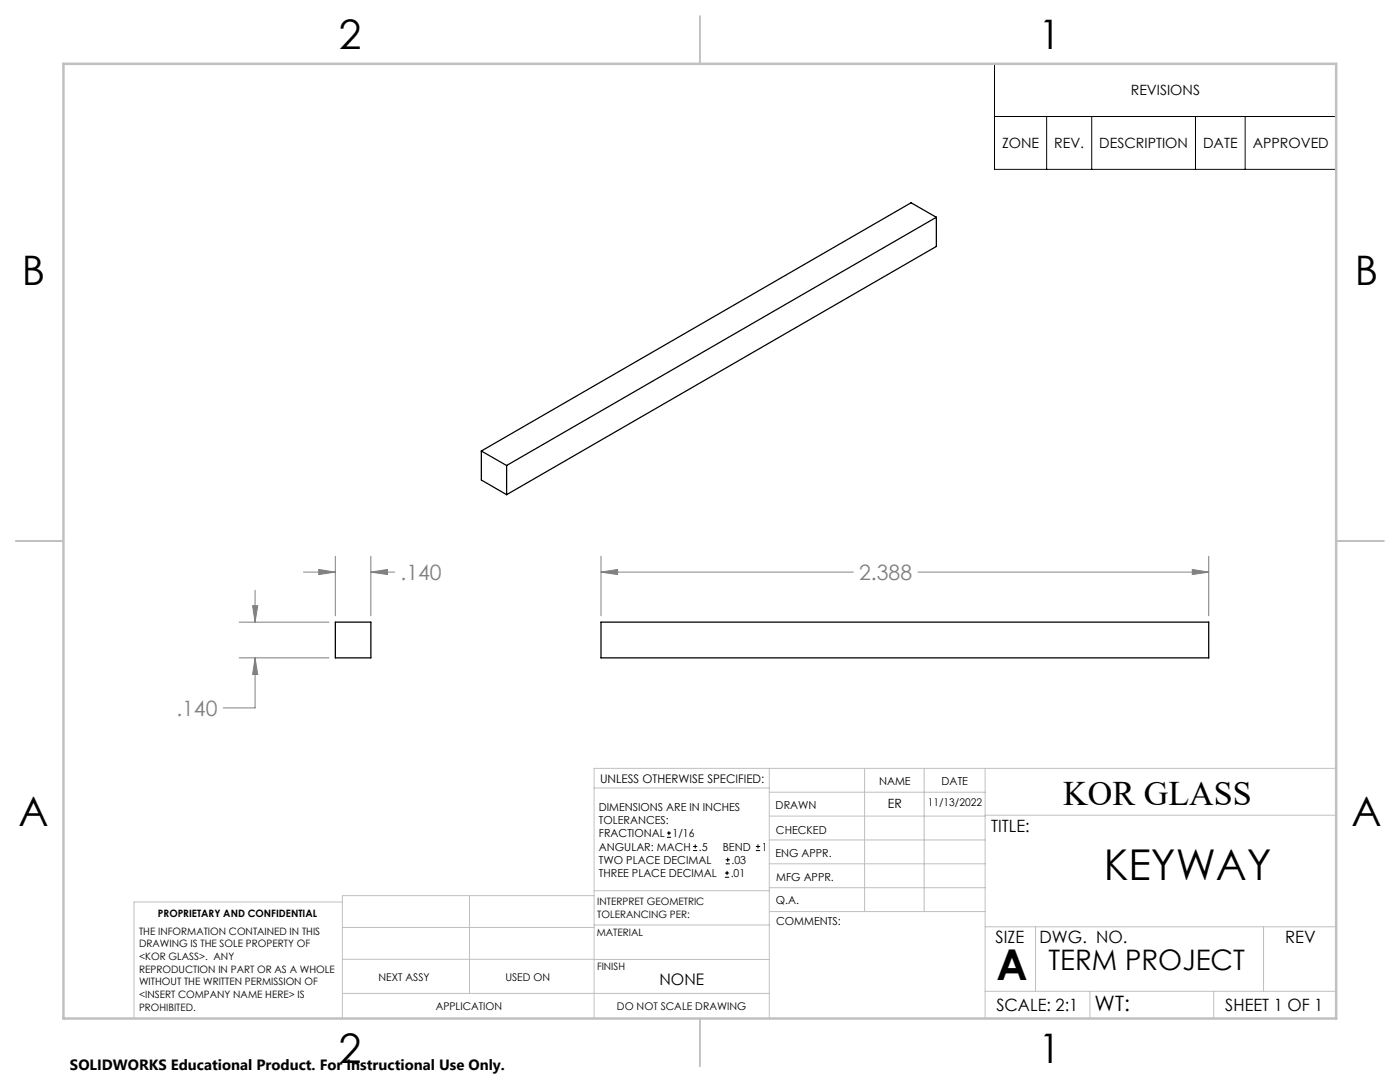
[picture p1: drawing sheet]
<svg xmlns="http://www.w3.org/2000/svg" width="279mm" height="216mm" viewBox="0 0 279 216" stroke-linecap="round" stroke-linejoin="round" font-family="sans-serif">
<g fill="none" stroke="#000" stroke-width=".2">
<path d="M198.5 12.7h68.2v21.1h-68.2zM198.5 23.2h68.2M208.9 23.2v10.6M217.9 23.2v10.6M238.6 23.2v10.6M248.5 23.2v10.6M133.1 167.1h.8M133.1 166.2h.8M133.5 165.8v.9M138.3 169.7h.8M138.3 168.9h.8M138.7 168.5v.8"/>
<path d="M144.7 175h.8M144.7 174.2h.8M144.8 172.4h.9M144.8 171.6h.9M145.1 173.8v.8M145.2 171.1v.9M150.8 169.7h.9M150.8 168.9h.9M151.3 168.5v.8"/>
</g>
<g fill="none" stroke="#808080" stroke-width=".2">
<path d="M50.9 117.8v6.3M60.6 114.2h6.3M63.6 113.6l3.3 .6-3.3 .5zM66.9 111v11.9M74 114.2l3.3-.6v1.1zM74 111v11.9M74 114.2h4.7M119.9 114.2l3.4-.6v1.1zM119.9 114.2h50.4M119.9 111v11.9M183.2 114.2h58M237.9 113.6l3.3 .6-3.3 .5z"/>
<path d="M241.2 111v11.9M47.7 124.1h18M47.7 131.3h18M50.4 120.9h1l-.5 3.2zM50.9 131.3l.5 3.3h-1zM50.9 131.3v10h-6.3"/>
</g>
<g fill="none" stroke="#c0c0c0" stroke-width=".2">
<path d="M118.6 157.2h34.9M153.5 153.3v49.9M153.5 158.1h43.1M172.5 153.3v28.6M184.4 153.3v28.6M196.6 153.3v49.9M266.7 153.3h-148.1v49.9M68.3 180h-41.6v23.2M93.7 178.7v19.5M118.6 178.7h-50.3v24.5M118.6 177.7h35M153.5 167.6h43.1"/>
<path d="M153.5 162.8h43.1M153.5 172.4h43.1M153.5 177.1h43.1M196.6 162.7h70.1M68.3 198.2h85.2M68.3 191.4l85.2 .1M68.3 185.1h50.3M118.6 184.6h35M153.6 181.9h43M196.6 197.8h70.1M196.6 184.9h70.1M206.7 184.9v12.9"/>
<path d="M217.5 197.8v5.4M242.2 197.8v5.4M252.2 184.9v12.9"/>
</g>
<path d="M139.7 3.2v9.5M3.1 107.9h9.6M266.7 107.9h9.5M139.7 203.2v9.6" fill="none" stroke="#c0c0c0" stroke-width=".25"/>
<path d="M12.7 12.7h254v190.5h-254z" fill="none" stroke="#c0c0c0" stroke-width=".5"/>
<path d="M74 114.2l3.3-.6v1.1zM63.6 113.6l3.3 .6-3.3 .5zM50.4 120.9h1l-.5 3.2zM50.9 131.3l.5 3.3h-1zM119.9 114.2l3.4-.6v1.1zM237.9 113.6l3.3 .6-3.3 .5z" fill="#808080"/>
<path d="M186.9 43.4l-85.8 49.5M186.9 43.4l-5.1-2.9-85.7 49.5M186.9 43.4v5.8l-85.8 49.5M96.1 90l5 2.9M96.1 90v5.8l5 2.9M101.1 92.9v5.8M66.9 124.1h7.1v7.2h-7.1zM119.9 124.1h121.3v7.2h-121.3z" fill="none" stroke="#000" stroke-width=".25"/>
<g font-size="8.5">
<text x="220.3" y="175.5">KEYWAY</text>
<text x="198.9" y="195.5">A</text>
</g>
<g font-size="8.1">
<text x="67.6" y="9.7">2</text>
<text x="207.3" y="9.7">1</text>
<text x="4.4" y="57">B</text>
<text x="270.4" y="57">B</text>
<text x="3.7" y="164.9">A</text>
<text x="269.7" y="164.9">A</text>
<text x="67.6" y="212.2">2</text>
<text x="207.3" y="212.2">1</text>
</g>
<text font-size="6.9" x="212.2" y="160.6">KOR GLASS</text>
<text font-size="5.6" x="209.3" y="193.5">TERM PROJECT</text>
<g font-size="4.2" fill="#808080">
<text x="79.9" y="115.7">.140</text>
<text x="171.5" y="115.7">2.388</text>
<text x="35.2" y="142.8">.140</text>
</g>
<text font-size="4.2" x="218.5" y="201.7">WT:</text>
<g font-size="3.4">
<text x="197.8" y="166">TITLE:</text>
<text x="198.7" y="188.1">SIZE</text>
<text x="207.5" y="188.1">DWG. NO.</text>
<text x="256.5" y="188.2">REV</text>
<text x="198.8" y="201.7">SCALE: 2:1</text>
<text x="244.5" y="201.7">SHEET 1 OF 1</text>
</g>
<text font-size="3.2" x="131.6" y="196.6">NONE</text>
<text font-size="3" x="14" y="213.5">SOLIDWORKS Educational Product. For Instructional Use Only.</text>
<g font-size="2.8">
<text x="225.7" y="19">REVISIONS</text>
<text x="200" y="29.6">ZONE</text>
<text x="210.4" y="29.6">REV.</text>
<text x="219.4" y="29.6">DESCRIPTION</text>
<text x="240.1" y="29.6">DATE</text>
<text x="250" y="29.6">APPROVED</text>
</g>
<text font-size="2.5" x="177.2" y="161.3">ER</text>
<text font-size="2.4" x="119.8" y="156.2">UNLESS OTHERWISE SPECIFIED:</text>
<g font-size="2.2">
<text x="119.5" y="161.8">DIMENSIONS ARE IN INCHES</text>
<text x="154.8" y="161.4">DRAWN</text>
<text x="175.4" y="156.6">NAME</text>
<text x="187.9" y="156.7">DATE</text>
<text x="119.5" y="164.4">TOLERANCES:</text>
<text x="119.5" y="167.1">FRACTIONAL</text>
<text x="134.2" y="167.1">1/16</text>
<text x="154.9" y="166.3">CHECKED</text>
<text x="119.5" y="172.4">TWO PLACE DECIMAL</text>
<text x="119.5" y="169.7">ANGULAR: MACH</text>
<text x="139.5" y="169.7">.5</text>
<text x="144.2" y="169.7">BEND</text>
<text x="146" y="172.4">.03</text>
<text x="152" y="169.7">1</text>
<text x="154.8" y="171">ENG APPR.</text>
<text x="119.5" y="175">THREE PLACE DECIMAL</text>
<text x="145.8" y="175">.01</text>
<text x="154.9" y="175.7">MFG APPR.</text>
<text x="154.9" y="180.4">Q.A.</text>
<text x="154.9" y="184.6">COMMENTS:</text>
</g>
<g font-size="2.1">
<text x="185.2" y="160.7">11/13/2022</text>
<text x="75.5" y="195.7">NEXT ASSY</text>
<text x="100.9" y="195.7">USED ON</text>
<text x="86.9" y="201.5">APPLICATION</text>
<text x="123.1" y="201.6">DO NOT SCALE DRAWING</text>
</g>
<g font-size="2">
<text x="31.5" y="182.9">PROPRIETARY AND CONFIDENTIAL</text>
<text x="119.2" y="180.6">INTERPRET GEOMETRIC</text>
<text x="119.2" y="183.1">TOLERANCING PER:</text>
<text x="27.8" y="186.5">THE INFORMATION CONTAINED IN THIS</text>
<text x="27.8" y="189">DRAWING IS THE SOLE PROPERTY OF</text>
<text x="27.8" y="191.6">&lt;KOR GLASS&gt;. ANY</text>
<text x="119.1" y="186.7">MATERIAL</text>
<text x="27.8" y="194.1">REPRODUCTION IN PART OR AS A WHOLE</text>
<text x="27.8" y="196.6">WITHOUT THE WRITTEN PERMISSION OF</text>
<text x="119.1" y="193.5">FINISH</text>
<text x="27.8" y="199.1">&lt;INSERT COMPANY NAME HERE&gt; IS</text>
<text x="27.8" y="201.7">PROHIBITED.</text>
</g>
</svg>
